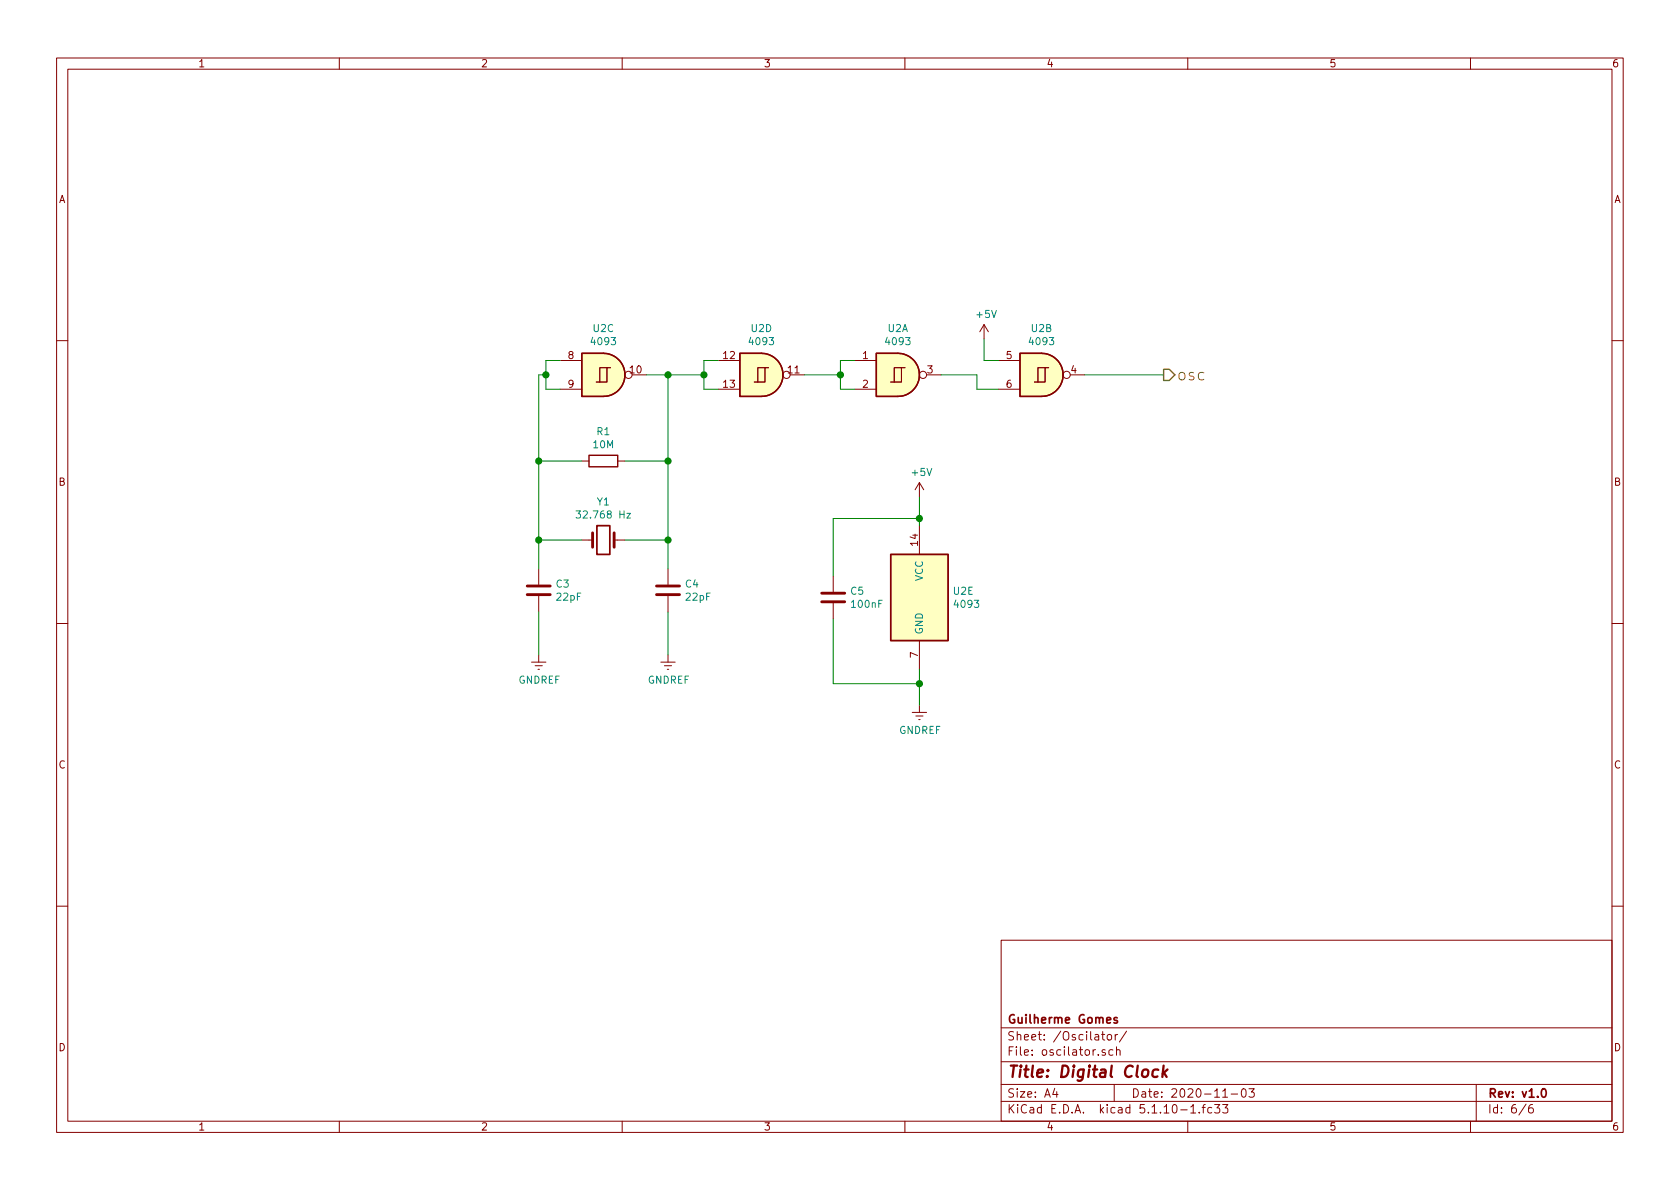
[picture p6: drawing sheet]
EESchema Schematic File Version 4
EELAYER 30 0
EELAYER END
$Descr A4 11693 8268
encoding utf-8
Sheet 6 6
Title "Digital Clock"
Date "2020-11-03"
Rev "v1.0"
Comp "Guilherme Gomes"
Comment1 ""
Comment2 ""
Comment3 ""
Comment4 ""
$EndDescr
$Comp
L Device:Crystal Y1
U 1 1
P 4200 3750
F 0 "Y1" H 4200 4018 50  0000 C CNN
F 1 "32.768 Hz" H 4200 3927 50  0000 C CNN
F 2 "Crystal:Crystal_Round_D3.0mm_Vertical" H 4200 3750 50  0001 C CNN
F 3 "~" H 4200 3750 50  0001 C CNN
	1    4200 3750
	1    0    0    -1  
$EndComp
$Comp
L Device:R R1
U 1 1
P 4200 3200
F 0 "R1" V 3993 3200 50  0000 C CNN
F 1 "10M" V 4084 3200 50  0000 C CNN
F 2 "Resistor_THT:R_Axial_DIN0204_L3.6mm_D1.6mm_P7.62mm_Horizontal" V 4130 3200 50  0001 C CNN
F 3 "~" H 4200 3200 50  0001 C CNN
	1    4200 3200
	0    1    1    0   
$EndComp
$Comp
L Device:C C3
U 1 1
P 3750 4100
F 0 "C3" H 3865 4146 50  0000 L CNN
F 1 "22pF" H 3865 4055 50  0000 L CNN
F 2 "Capacitor_THT:C_Disc_D3.0mm_W2.0mm_P2.50mm" H 3788 3950 50  0001 C CNN
F 3 "~" H 3750 4100 50  0001 C CNN
	1    3750 4100
	1    0    0    -1  
$EndComp
$Comp
L Device:C C4
U 1 1
P 4650 4100
F 0 "C4" H 4765 4146 50  0000 L CNN
F 1 "22pF" H 4765 4055 50  0000 L CNN
F 2 "Capacitor_THT:C_Disc_D3.0mm_W2.0mm_P2.50mm" H 4688 3950 50  0001 C CNN
F 3 "~" H 4650 4100 50  0001 C CNN
	1    4650 4100
	1    0    0    -1  
$EndComp
$Comp
L 4xxx:HEF4093B U2
U 1 1
P 6250 2600
F 0 "U2" H 6250 2925 50  0000 C CNN
F 1 "4093" H 6250 2834 50  0000 C CNN
F 2 "Package_DIP:DIP-14_W7.62mm_Socket_LongPads" H 6250 2600 50  0001 C CNN
F 3 "https://assets.nexperia.com/documents/data-sheet/HEF4093B.pdf" H 6250 2600 50  0001 C CNN
	1    6250 2600
	1    0    0    -1  
$EndComp
$Comp
L 4xxx:HEF4093B U2
U 2 1
P 7250 2600
F 0 "U2" H 7250 2925 50  0000 C CNN
F 1 "4093" H 7250 2834 50  0000 C CNN
F 2 "Package_DIP:DIP-14_W7.62mm_Socket_LongPads" H 7250 2600 50  0001 C CNN
F 3 "https://assets.nexperia.com/documents/data-sheet/HEF4093B.pdf" H 7250 2600 50  0001 C CNN
	2    7250 2600
	1    0    0    -1  
$EndComp
$Comp
L 4xxx:HEF4093B U2
U 4 1
P 5300 2600
F 0 "U2" H 5300 2925 50  0000 C CNN
F 1 "4093" H 5300 2834 50  0000 C CNN
F 2 "Package_DIP:DIP-14_W7.62mm_Socket_LongPads" H 5300 2600 50  0001 C CNN
F 3 "https://assets.nexperia.com/documents/data-sheet/HEF4093B.pdf" H 5300 2600 50  0001 C CNN
	4    5300 2600
	1    0    0    -1  
$EndComp
Wire Wire Line
	3900 2500 3800 2500
Wire Wire Line
	3800 2500 3800 2600
Wire Wire Line
	3800 2700 3900 2700
Wire Wire Line
	3750 2600 3800 2600
Connection ~ 3800 2600
Wire Wire Line
	3800 2600 3800 2700
Wire Wire Line
	5000 2500 4900 2500
Wire Wire Line
	4900 2500 4900 2600
Wire Wire Line
	4900 2700 5000 2700
Wire Wire Line
	5950 2500 5850 2500
Wire Wire Line
	5850 2500 5850 2600
Wire Wire Line
	5850 2700 5950 2700
Wire Wire Line
	6950 2700 6800 2700
Wire Wire Line
	6800 2700 6800 2600
Wire Wire Line
	6800 2600 6550 2600
Wire Wire Line
	5600 2600 5850 2600
Connection ~ 5850 2600
Wire Wire Line
	5850 2600 5850 2700
Wire Wire Line
	4500 2600 4650 2600
Connection ~ 4900 2600
Wire Wire Line
	4900 2600 4900 2700
Wire Wire Line
	4650 3950 4650 3750
Connection ~ 4650 2600
Wire Wire Line
	4650 2600 4900 2600
Wire Wire Line
	4350 3750 4650 3750
Connection ~ 4650 3750
Wire Wire Line
	4650 3750 4650 3200
Wire Wire Line
	4050 3750 3750 3750
Wire Wire Line
	3750 2600 3750 3200
Connection ~ 3750 3750
Wire Wire Line
	3750 3750 3750 3950
Wire Wire Line
	4350 3200 4650 3200
Connection ~ 4650 3200
Wire Wire Line
	4650 3200 4650 2600
Wire Wire Line
	4050 3200 3750 3200
Connection ~ 3750 3200
Wire Wire Line
	3750 3200 3750 3750
$Comp
L power:GNDREF #PWR06
U 1 1
P 4650 4550
F 0 "#PWR06" H 4650 4300 50  0001 C CNN
F 1 "GNDREF" H 4655 4377 50  0000 C CNN
F 2 "" H 4650 4550 50  0001 C CNN
F 3 "" H 4650 4550 50  0001 C CNN
	1    4650 4550
	1    0    0    -1  
$EndComp
$Comp
L power:GNDREF #PWR05
U 1 1
P 3750 4550
F 0 "#PWR05" H 3750 4300 50  0001 C CNN
F 1 "GNDREF" H 3755 4377 50  0000 C CNN
F 2 "" H 3750 4550 50  0001 C CNN
F 3 "" H 3750 4550 50  0001 C CNN
	1    3750 4550
	1    0    0    -1  
$EndComp
Wire Wire Line
	3750 4550 3750 4250
Wire Wire Line
	4650 4250 4650 4550
$Comp
L 4xxx:HEF4093B U2
U 5 1
P 6400 4150
F 0 "U2" H 6630 4196 50  0000 L CNN
F 1 "4093" H 6630 4105 50  0000 L CNN
F 2 "Package_DIP:DIP-14_W7.62mm_Socket_LongPads" H 6400 4150 50  0001 C CNN
F 3 "https://assets.nexperia.com/documents/data-sheet/HEF4093B.pdf" H 6400 4150 50  0001 C CNN
	5    6400 4150
	1    0    0    -1  
$EndComp
$Comp
L power:GNDREF #PWR07
U 1 1
P 6400 4900
F 0 "#PWR07" H 6400 4650 50  0001 C CNN
F 1 "GNDREF" H 6405 4727 50  0000 C CNN
F 2 "" H 6400 4900 50  0001 C CNN
F 3 "" H 6400 4900 50  0001 C CNN
	1    6400 4900
	1    0    0    -1  
$EndComp
Wire Wire Line
	6400 4900 6400 4750
$Comp
L power:+5V #PWR04
U 1 1
P 6400 3450
F 0 "#PWR04" H 6400 3300 50  0001 C CNN
F 1 "+5V" H 6415 3623 50  0000 C CNN
F 2 "" H 6400 3450 50  0001 C CNN
F 3 "" H 6400 3450 50  0001 C CNN
	1    6400 3450
	1    0    0    -1  
$EndComp
Wire Wire Line
	6400 3450 6400 3600
$Comp
L Device:C C5
U 1 1
P 5800 4150
F 0 "C5" H 5915 4196 50  0000 L CNN
F 1 "100nF" H 5915 4105 50  0000 L CNN
F 2 "Capacitor_THT:C_Disc_D9.0mm_W5.0mm_P7.50mm" H 5838 4000 50  0001 C CNN
F 3 "~" H 5800 4150 50  0001 C CNN
	1    5800 4150
	1    0    0    -1  
$EndComp
Wire Wire Line
	5800 4000 5800 3600
Wire Wire Line
	5800 3600 6400 3600
Connection ~ 6400 3600
Wire Wire Line
	6400 3600 6400 3650
Wire Wire Line
	6400 4750 5800 4750
Wire Wire Line
	5800 4750 5800 4300
Connection ~ 6400 4750
Wire Wire Line
	6400 4750 6400 4650
$Comp
L power:+5V #PWR03
U 1 1
P 6850 2350
F 0 "#PWR03" H 6850 2200 50  0001 C CNN
F 1 "+5V" H 6865 2523 50  0000 C CNN
F 2 "" H 6850 2350 50  0001 C CNN
F 3 "" H 6850 2350 50  0001 C CNN
	1    6850 2350
	1    0    0    -1  
$EndComp
Wire Wire Line
	6850 2350 6850 2500
Wire Wire Line
	6850 2500 6950 2500
Text HLabel 8100 2600 2    79   Output ~ 0
osc
$Comp
L 4xxx:HEF4093B U2
U 3 1
P 4200 2600
F 0 "U2" H 4200 2925 50  0000 C CNN
F 1 "4093" H 4200 2834 50  0000 C CNN
F 2 "Package_DIP:DIP-14_W7.62mm_Socket_LongPads" H 4200 2600 50  0001 C CNN
F 3 "https://assets.nexperia.com/documents/data-sheet/HEF4093B.pdf" H 4200 2600 50  0001 C CNN
	3    4200 2600
	1    0    0    -1  
$EndComp
Wire Wire Line
	7550 2600 8100 2600
$EndSCHEMATC
